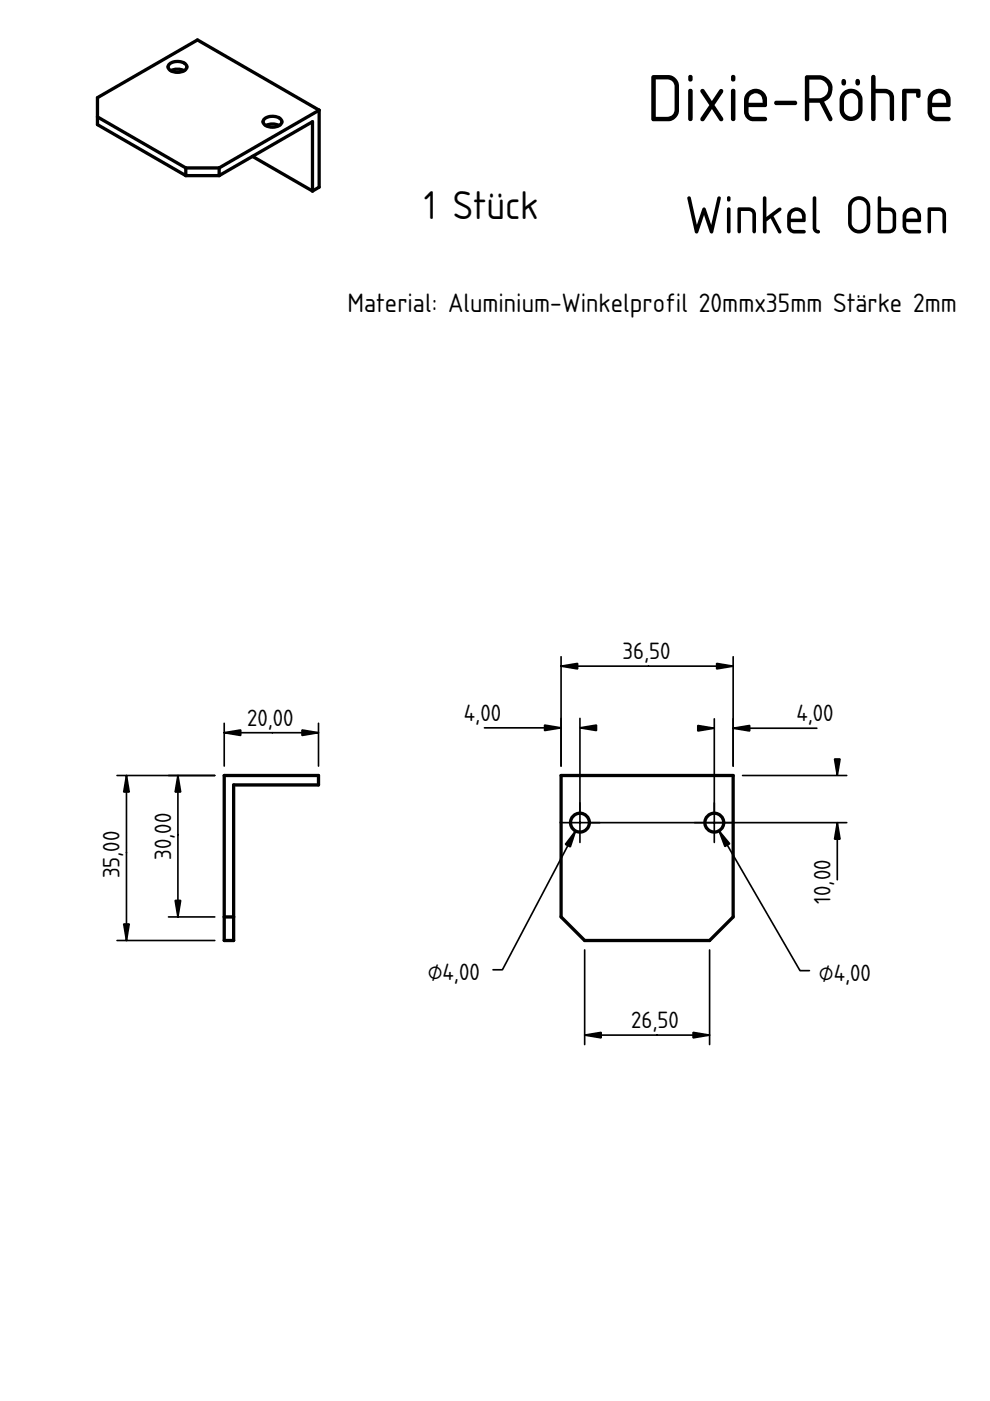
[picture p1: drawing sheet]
<svg xmlns="http://www.w3.org/2000/svg" width="210mm" height="297mm" viewBox="0 0 210 297" stroke-linecap="round" stroke-linejoin="round" font-family="sans-serif">
<path d="M137.2 181.9h.1" fill="none" stroke="#000" stroke-width=".21"/>
<g fill="#fff">
<circle cx="123" cy="174.4" r="2"/>
<circle cx="151.4" cy="174.4" r="2"/>
</g>
<g fill="none" stroke="#000" stroke-width=".7">
<path d="M119 164.4h36.4v30l-5 5h-26.4l-5-5z"/>
<circle cx="123" cy="174.4" r="2"/>
<circle cx="151.4" cy="174.4" r="2"/>
</g>
<g fill="#000" stroke="#000" stroke-width=".35">
<path d="M115.5 153.7l3.5 .6-3.5 .6zM119 141.2l3.5-.5v1.1zM123 154.3l3.5-.6v1.2zM148 153.8l3.4 .6-3.4 .6zM155.4 154.4l3.5-.6v1.2zM151.9 140.7l3.5 .5-3.5 .6zM122 176.2l-1.1 3.4-1-.6zM152.5 176.1l2.2 2.8-1 .6zM177.5 174.4l.6 3.5h-1.2zM176.9 160.9h1.2l-.6 3.5zM124 219.5l3.5-.6v1.1zM147 218.9l3.4 .6-3.4 .5z"/>
<path d="M123 170.2v8.4zM118.8 174.4h8.4z" fill-rule="evenodd"/>
<path d="M151.4 170.2v8.4zM147.3 174.4h8.3z" fill-rule="evenodd"/>
</g>
<path d="M137.2 181.9h.1" fill="none" stroke="#000" stroke-width=".21"/>
<g fill="none" stroke="#000" stroke-width=".35">
<path d="M119 139.2v23.2M155.4 139.2v23.2M102.7 154.3h16.3M119 141.2h36.4M123 152.3v20.1M151.4 152.4v20M155.4 154.4h17.8M122 176.2l-15.5 29.4h-2M125 174.4h54.5M152.5 176.1l17.1 29.7h2M157.4 164.4h22.1M177.5 174.4v12.1"/>
<path d="M124 201.4v20.1M124 219.5h26.4M150.4 201.4v20.1"/>
</g>
<path d="M47.5 164.4h20v2h-18v33h-2z" fill-rule="evenodd" fill="#fff"/>
<path d="M57.5 181.9h.1" fill="none" stroke="#000" stroke-width=".21"/>
<path d="M47.5 164.4h20v2h-18v28h-2z" fill-rule="evenodd" fill="#fff"/>
<path d="M57.5 181.9h.1" fill="none" stroke="#000" stroke-width=".21"/>
<path d="M47.5 194.4h2v5h-2z" fill-rule="evenodd" fill="#fff"/>
<path d="M47.5 164.4h20v2h-18v33h-2zM47.5 194.4h2" fill="none" stroke="#000" stroke-width=".7"/>
<path d="M48.4 27.7h.1M110.6 94.2h.1M57.5 181.9h.1" fill="none" stroke="#000" stroke-width=".21"/>
<path d="M47.5 153.3v9.1M47.5 155.3h20M67.5 153.3v9.1M24.8 164.4h20.7M26.8 164.4v35M37.7 164.4v30M24.8 199.4h20.7M35.7 194.4h9.8" fill="none" stroke="#000" stroke-width=".35"/>
<path d="M47.5 155.3l3.5-.5v1.1zM64 154.8l3.5 .5-3.5 .6zM26.8 164.4l.6 3.5h-1.2zM37.7 164.4l.6 3.5h-1.2zM26.2 195.9h1.2l-.6 3.5zM37.1 190.9h1.2l-.6 3.5z" fill="#000" stroke="#000" stroke-width=".35"/>
<path d="M20.7 20.7l21.2-12.2 25.8 14.9v16.3l-1.4 .8-12.8-7.3-7 4h-7.1l-18.7-10.8z" fill-rule="evenodd" fill="#fff"/>
<path d="M48.4 27.7h.1" fill="none" stroke="#000" stroke-width=".21"/>
<path d="M20.7 20.7l21.2-12.2 25.8 14.9-21.2 12.2h-7.1l-18.7-10.8z" fill-rule="evenodd" fill="#fff"/>
<path d="M48.4 27.7h.1" fill="none" stroke="#000" stroke-width=".21"/>
<g fill="#fff">
<path d="M53.5 33.2l12.8-7.4v14.7z"/>
<path d="M46.5 35.6l21.2-12.2v16.3l-1.4 .8v-14.7l-19.8 11.4z" fill-rule="evenodd"/>
</g>
<path d="M48.4 27.7h.1" fill="none" stroke="#000" stroke-width=".21"/>
<g fill="#fff">
<path d="M20.7 24.8l18.7 10.8v1.6l-18.7-10.8z" fill-rule="evenodd"/>
<path d="M39.4 35.6h7.1v1.6h-7.1z" fill-rule="evenodd"/>
<path d="M56 25.3a2.65 2.65 0 0 1 3.7 .3v.4a2.53 2.53 0 0 1-3.9 0z" fill-rule="evenodd"/>
<path d="M35.8 13.7a2.65 2.65 0 0 1 3.8 .3v.4a2.53 2.53 0 0 1-3.9 0z" fill-rule="evenodd"/>
<path d="M35.8 13.7a2.65 2.65 0 0 1 3.8 .3v.4l-.6 .6-1.4-.3-1.4 .3-.2-.2a.77 .77 0 0 1-.2-1.1z" fill-rule="evenodd"/>
<path d="M56 25.3a2.65 2.65 0 0 1 3.7 .3v.4l-.5 .6-1.4-.3-1.4 .3-.3-.1a.77 .77 0 0 1-.1-1.2z" fill-rule="evenodd"/>
<path d="M56.4 26.6l1.4-.3 1.4 .3-1.4 .4z" fill-rule="evenodd"/>
<path d="M36.2 15l1.4-.3 1.4 .3-1.4 .3z" fill-rule="evenodd"/>
</g>
<g fill="none" stroke="#000" stroke-width=".7">
<path d="M35.8 13.7a2.65 2.65 0 0 1 3.8 .3 .98 .98 0 0 1-.8 1.1 2.72 2.72 0 0 1-3.1-.6l-.1-.3zM36.2 15l1.4-.3 1.4 .3M20.7 24.8l18.7 10.8M39.4 35.6h7.1M39.4 37.2h7.1M39.4 35.6v1.6M46.5 37.2l19.8-11.4v14.7M46.5 35.6v1.6M53.5 33.2l12.8 7.3M56 25.3a2.65 2.65 0 0 1 3.7 .3 .98 .98 0 0 1-.7 1.1 2.72 2.72 0 0 1-3.1-.5l-.1-.4zM56.4 26.6l1.4-.3 1.4 .3M67.7 23.4l-25.8-14.9-21.2 12.2v5.7l18.7 10.8"/>
<path d="M67.7 23.4l-21.2 12.2M67.7 23.4v16.3l-1.4 .8"/>
</g>
<text font-size="13.3" x="137.1" y="25.7">Dixie-Röhre</text>
<text font-size="10.7" x="145.2" y="49.5">Winkel Oben</text>
<text font-size="8" x="89.8" y="46.4">1 Stück</text>
<text font-size="5.3" x="73.7" y="66.1">Material: Aluminium-Winkelprofil 20mmx35mm Stärke 2mm</text>
<g font-size="4.7">
<text x="132" y="139.8">36,50</text>
<text x="52.4" y="153.9">20,00</text>
<text x="98.4" y="152.9">4,00</text>
<text x="168.8" y="153">4,00</text>
<text x="36.3" y="182.3" transform="rotate(-90 36.3 182.3)">30,00</text>
<text x="25.4" y="186.2" transform="rotate(-90 25.4 186.2)">35,00</text>
<text x="176.1" y="191.6" transform="rotate(-90 176.1 191.6)">10,00</text>
<text x="90.7" y="207.9">⌀4,00</text>
<text x="173.6" y="208">⌀4,00</text>
<text x="133.8" y="218">26,50</text>
</g>
</svg>
